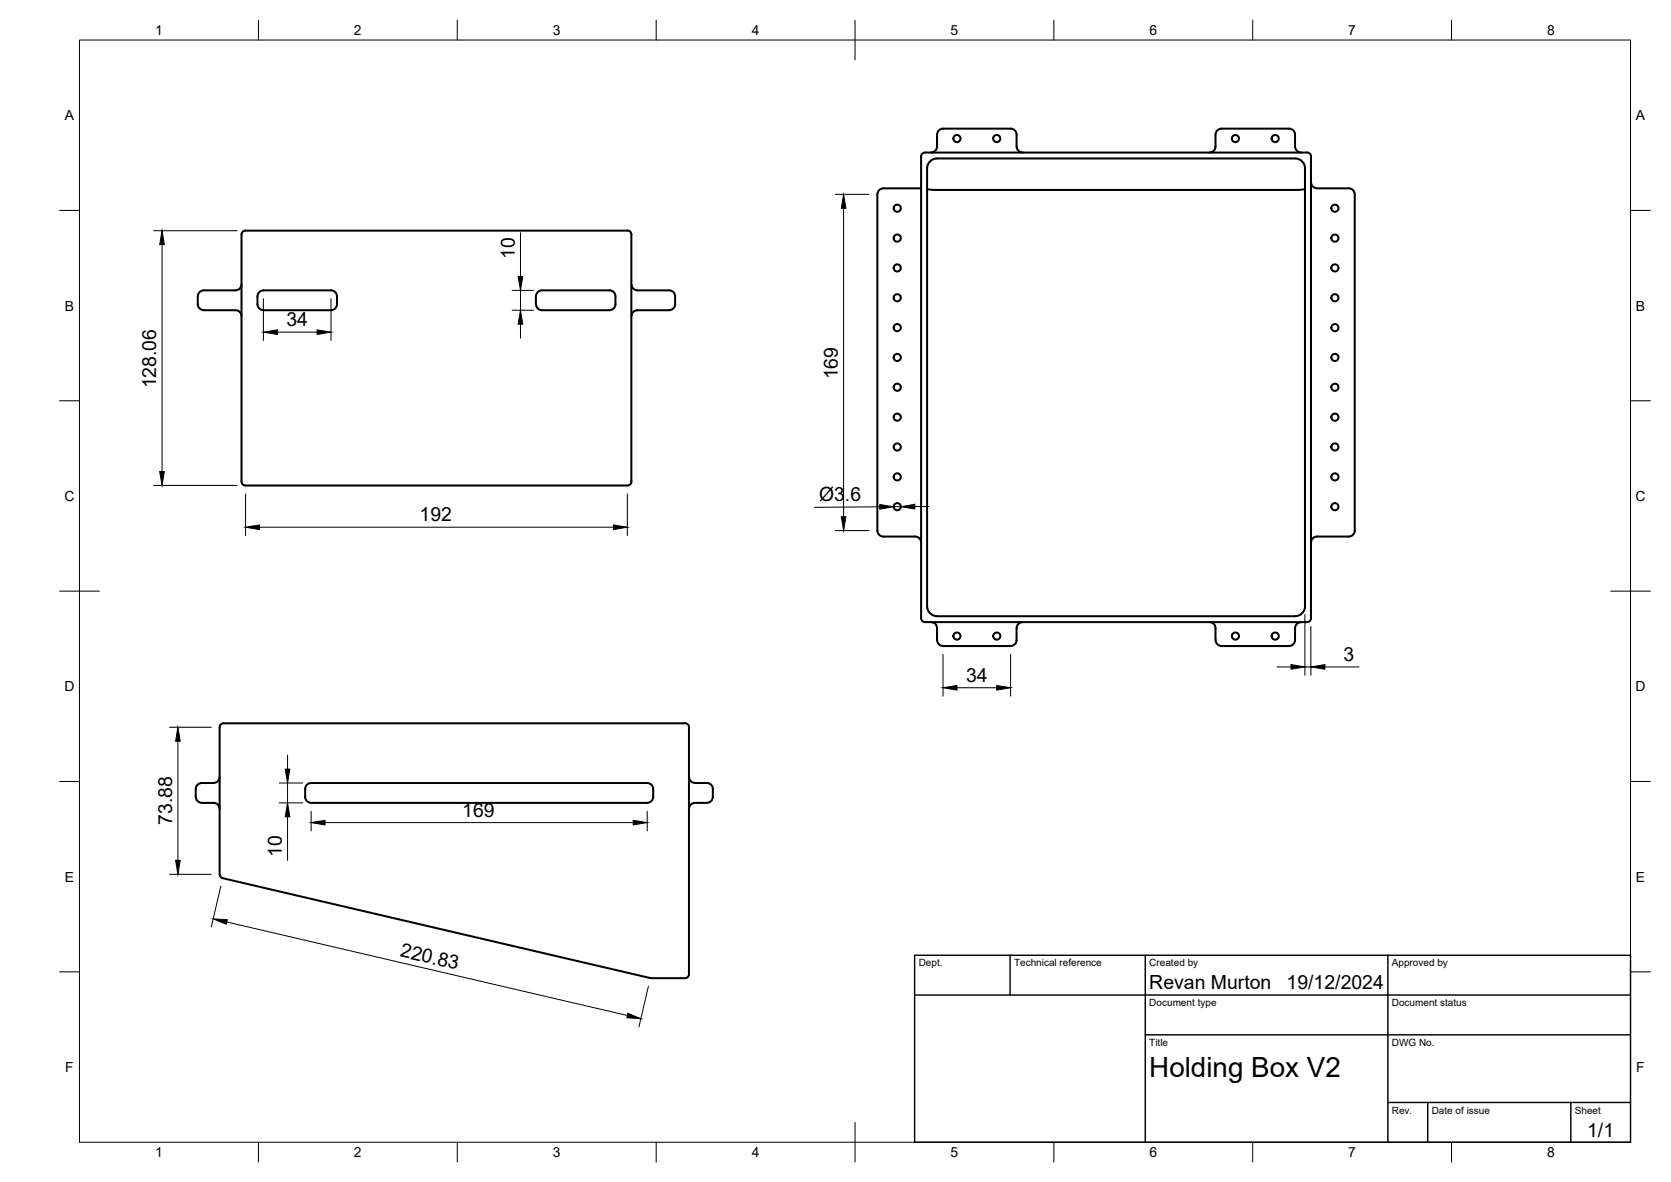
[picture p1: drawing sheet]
<svg xmlns="http://www.w3.org/2000/svg" width="420mm" height="297mm" viewBox="0 0 420 297" stroke-linecap="round" stroke-linejoin="round" font-family="sans-serif">
<!-- layer: Visible -->
<g fill="none" stroke="#000" stroke-width=".51">
<path d="M231.9 38.6l.7-.3h96a.97 .97 0 0 1 1 1v116a1.01 1.01 0 0 1-1 1h-96a1.01 1.01 0 0 1-1-1v-116zM254.1 32.3h-17a1.52 1.52 0 0 0-1.5 1.5v3a1.49 1.49 0 0 1-1.5 1.5M254.1 32.3a1.49 1.49 0 0 1 1.5 1.5v3M255.6 36.8a1.49 1.49 0 0 0 1.5 1.5M325.6 36.8v-3a1.49 1.49 0 0 0-1.5-1.5h-17a1.52 1.52 0 0 0-1.5 1.5v3a1.49 1.49 0 0 1-1.5 1.5M325.6 36.8a1.49 1.49 0 0 0 1.5 1.5M158.7 59v62M158.8 58.9a.97 .97 0 0 0-1-.9l-96.1-.1a1.01 1.01 0 0 0-1 1.1v62a1.01 1.01 0 0 0 1 1h96.1a1.01 1.01 0 0 0 1-1M220.6 48.8v84.6M231.6 47.3h-9.5a1.49 1.49 0 0 0-1.5 1.5M233.1 42.3a2.51 2.51 0 0 1 2.5-2.5h90a2.51 2.51 0 0 1 2.5 2.5M233.1 42.3v110"/>
<path d="M328.1 42.3v110M328.1 47.5l-2.5 .2h-90l-2.5-.2M329.6 45.8a1.49 1.49 0 0 0 1.5 1.5h8a1.49 1.49 0 0 1 1.5 1.5v84.6a1.49 1.49 0 0 1-1.5 1.4h-8a1.49 1.49 0 0 0-1.5 1.5M59.2 73h-8a1.52 1.52 0 0 0-1.5 1.5v2a1.49 1.49 0 0 0 1.5 1.4l8 .1a1.49 1.49 0 0 1 1.5 1.5M60.7 71.5a1.49 1.49 0 0 1-1.5 1.4M65.4 73.3l.8-.3h17a1.49 1.49 0 0 1 1.5 1.5v2a1.49 1.49 0 0 1-1.5 1.4h-17a1.52 1.52 0 0 1-1.5-1.4l.1-2.5zM135.4 73.3l.8-.3h17.1a1.49 1.49 0 0 1 1.4 1.5v2a1.49 1.49 0 0 1-1.4 1.4h-17a1.52 1.52 0 0 1-1.6-1.4l.1-2.5zM158.8 71.5a1.49 1.49 0 0 0 1.5 1.4M160.3 73h8a1.49 1.49 0 0 1 1.5 1.5v2a1.49 1.49 0 0 1-1.5 1.4l-8 .1M160.3 78a1.49 1.49 0 0 0-1.5 1.5M220.6 133.3a1.49 1.49 0 0 0 1.5 1.5h8a1.49 1.49 0 0 1 1.5 1.5M233.1 152.3a2.51 2.51 0 0 0 2.5 2.5"/>
<path d="M234.1 156.3a1.49 1.49 0 0 1 1.5 1.5v3.1a1.54 1.54 0 0 0 1.5 1.4M235.6 154.9h90M255.6 157.8v3a1.49 1.49 0 0 1-1.5 1.5M257.1 156.3a1.49 1.49 0 0 0-1.5 1.5M304.1 156.3a1.49 1.49 0 0 1 1.5 1.5v3.1a1.54 1.54 0 0 0 1.5 1.4M325.6 157.8v3a1.49 1.49 0 0 1-1.5 1.5M327.1 156.3a1.49 1.49 0 0 0-1.5 1.5M328.1 152.3a2.51 2.51 0 0 1-2.5 2.5M237.1 162.4h17M307.1 162.4h17M55.2 195.3a1.52 1.52 0 0 1-1.5 1.5h-3a1.52 1.52 0 0 0-1.5 1.5v2a1.49 1.49 0 0 0 1.5 1.4M56.2 181.8h116"/>
<path d="M56.2 181.7a1.01 1.01 0 0 0-1 1.1v36.9a1.03 1.03 0 0 0 .8 1l107.5 25.1h8.7a1.01 1.01 0 0 0 1-1v-62a.97 .97 0 0 0-1-1.1M173.2 195.3a1.49 1.49 0 0 0 1.5 1.5h3M177.7 196.8a1.49 1.49 0 0 1 1.5 1.5v2a1.49 1.49 0 0 1-1.5 1.4M50.7 201.8h3a1.49 1.49 0 0 1 1.5 1.5M78.2 201.8h84.5M78.2 201.7a1.49 1.49 0 0 1-1.5-1.4v-2a1.49 1.49 0 0 1 1.5-1.5h84.5a1.49 1.49 0 0 1 1.5 1.5v2a1.49 1.49 0 0 1-1.5 1.4M177.7 201.8h-3a1.49 1.49 0 0 0-1.5 1.5"/>
<circle cx="240.6" cy="34.8" r=".9"/>
<circle cx="250.6" cy="34.8" r=".9"/>
<circle cx="310.6" cy="34.8" r=".9"/>
<circle cx="320.6" cy="34.8" r=".9"/>
<circle cx="225.6" cy="59.8" r=".9"/>
<circle cx="225.6" cy="52.3" r=".9"/>
<circle cx="335.7" cy="52.3" r=".9"/>
<circle cx="335.7" cy="59.8" r=".9"/>
<circle cx="225.6" cy="74.8" r=".9"/>
<circle cx="225.6" cy="67.3" r=".9"/>
<circle cx="335.7" cy="67.3" r=".9"/>
<circle cx="335.7" cy="74.8" r=".9"/>
<circle cx="225.6" cy="82.3" r=".9"/>
<circle cx="225.6" cy="89.8" r=".9"/>
<circle cx="225.6" cy="97.3" r=".9"/>
<circle cx="335.7" cy="97.3" r=".9"/>
<circle cx="335.7" cy="82.3" r=".9"/>
<circle cx="335.7" cy="89.8" r=".9"/>
<circle cx="225.6" cy="104.8" r=".9"/>
<circle cx="225.6" cy="119.8" r=".9"/>
<circle cx="225.6" cy="112.3" r=".9"/>
<circle cx="335.7" cy="104.8" r=".9"/>
<circle cx="335.7" cy="112.3" r=".9"/>
<circle cx="335.7" cy="119.8" r=".9"/>
<circle cx="225.6" cy="127.3" r=".9"/>
<circle cx="335.7" cy="127.3" r=".9"/>
<circle cx="240.6" cy="159.8" r=".9"/>
<circle cx="250.6" cy="159.8" r=".9"/>
<circle cx="310.6" cy="159.8" r=".9"/>
<circle cx="320.6" cy="159.8" r=".9"/>
</g>
<!-- layer: BORDER -->
<g fill="none" stroke="#000" stroke-width=".25">
<path d="M20 10.1h390v276.9h-390zM65 5.1v5M115 5.1v5M165 5.1v5M215 5.1v10M265 5.1v5M315 5.1v5M365 5.1v5M15 52.9h5M410 52.9h5M15 100.7h5M410 100.7h5"/>
<path d="M15 148.6h10M405 148.6h10M15 196.4h5M410 196.4h5M15 244.2h5M410 244.2h5M65 287v5M115 287v5M165 287v5M215 282.1v9.9M265 287v5M315 287v5"/>
<path d="M365 287v5"/>
</g>
<!-- layer: TITLEBLOCK -->
<path d="M230 240.1h180v46.9h-180zM230 250h180M254 240.1v9.9M288 240.1v46.9M349 240.1v46.9M288 260.1h122M349 277.1h61M359 277.1v9.9M395 277.1v9.9" fill="none" stroke="#000" stroke-width=".36"/>
<!-- layer: FD_Dimensions -->
<g fill="none" stroke="#000" stroke-width=".25">
<path d="M38.6 58h21M130.9 58.5v11M210 48.8h8.5M212.1 52.4v77.4M40.7 61.5v57M66.2 75.1v10.5M83.2 75.1v10.5M128.8 78h5.3M128.8 73h5.3M130.9 73v5M69.7 83.5h10M130.9 81.5v3.5"/>
<path d="M38.6 122h21M61.7 124.1v10.5M65.2 132.5h89M157.7 124.1v10.5M210 133.3h8.5M221.2 127.4l-16.5 .1M224.7 127.3h1.8M233.5 127.3h-3.5M328.1 154.4v15.3M329.6 157.4v12.3M237.1 164.5v10.4M240.6 172.8h10"/>
<path d="M254.1 164.5v10.4M321.1 167.6h3.5M328.1 167.6h1.5M333.1 167.6h8.6M42.6 182.8h10.5M44.7 186.3v29.9M70.2 196.8h5.9M72.3 189.8v3.5M72.3 196.8v5M42.6 219.7h10.5M70.2 201.8h5.9M72.3 205.3v10.9"/>
<path d="M78.2 203.9v4.9M81.7 206.7h77.5M162.7 203.9v4.9M55.5 222.7l-2.4 10.2M57 231.7l100.7 23.5M163 247.8l-2.3 10.2"/>
</g>
<g fill="#000" stroke="#000" stroke-width=".25">
<path d="M212.1 48.8l.6 3.6h-1.2zM40.7 58l.6 3.5h-1.1zM130.3 69.5h1.1l-.5 3.5zM66.2 83.5l3.5-.6v1.2zM79.7 82.9l3.5 .6-3.5 .6zM130.9 78l.5 3.5h-1.1zM40.2 118.5h1.1l-.6 3.5zM61.7 132.5l3.5-.6v1.2zM154.2 131.9l3.5 .6-3.5 .6zM211.5 129.8h1.2l-.6 3.5zM221.2 126.8l3.5 .5-3.5 .7zM226.5 127.3l3.5-.6v1.2z"/>
<path d="M237.1 172.8l3.5-.5v1.1zM250.6 172.3l3.5 .5-3.5 .6zM324.6 167l3.5 .6-3.5 .6zM329.6 167.6l3.5-.6v1.2zM44.7 182.8l.6 3.5h-1.1zM71.7 193.3h1.2l-.6 3.5zM44.2 216.2h1.1l-.6 3.5zM72.3 201.8l.6 3.5h-1.2zM78.2 206.7l3.5-.6v1.2zM159.2 206.1l3.5 .6-3.5 .6zM53.6 230.9l3.5 .2-.2 1.2zM157.9 254.6l3.2 1.4-3.5-.2z"/>
</g>
<text font-size="7" x="289" y="270.6">Holding Box V2</text>
<g font-size="4.9">
<text x="129.4" y="65.1" transform="rotate(-90 129.4 65.1)">10</text>
<text x="72" y="82">34</text>
<text x="210.7" y="95.3" transform="rotate(-90 210.7 95.3)">169</text>
<text x="39.3" y="97.6" transform="rotate(-90 39.3 97.6)">128.06</text>
<text x="205.9" y="125.9">Ø3.6</text>
<text x="105.5" y="131">192</text>
<text x="337.8" y="166.1">3</text>
<text x="242.9" y="171.4">34</text>
<text x="43.3" y="207.4" transform="rotate(-90 43.3 207.4)">73.88</text>
<text x="116.2" y="205.3">169</text>
<text x="70.8" y="215.4" transform="rotate(-90 70.8 215.4)">10</text>
<text x="100.5" y="240.3" transform="rotate(13 100.5 240.3)">220.83</text>
<text x="289" y="248.5">Revan Murton</text>
<text x="323.5" y="248.5">19/12/2024</text>
<text x="399.1" y="285.7">1/1</text>
</g>
<g font-size="3.5">
<text x="39" y="8.8">1</text>
<text x="89" y="8.8">2</text>
<text x="139" y="8.8">3</text>
<text x="189" y="8.8">4</text>
<text x="239" y="8.8">5</text>
<text x="289" y="8.8">6</text>
<text x="339" y="8.8">7</text>
<text x="389" y="8.8">8</text>
<text x="16.3" y="30.2">A</text>
<text x="411.3" y="30.2">A</text>
<text x="16.3" y="78">B</text>
<text x="411.3" y="78">B</text>
<text x="16.2" y="125.9">C</text>
<text x="411.2" y="125.9">C</text>
<text x="16.2" y="173.7">D</text>
<text x="411.2" y="173.7">D</text>
<text x="16.3" y="221.6">E</text>
<text x="411.3" y="221.6">E</text>
<text x="16.4" y="269.4">F</text>
<text x="411.4" y="269.4">F</text>
<text x="39" y="290.8">1</text>
<text x="89" y="290.8">2</text>
<text x="139" y="290.8">3</text>
<text x="189" y="290.8">4</text>
<text x="239" y="290.8">5</text>
<text x="289" y="290.8">6</text>
<text x="339" y="290.8">7</text>
<text x="389" y="290.8">8</text>
</g>
<g font-size="2.5">
<text x="231" y="242.9">Dept.</text>
<text x="255" y="242.9">Technical reference</text>
<text x="289" y="242.9">Created by</text>
<text x="350" y="242.9">Approved by</text>
<text x="289" y="252.8">Document type</text>
<text x="350" y="252.8">Document status</text>
<text x="289" y="262.9">Title</text>
<text x="350" y="262.9">DWG No.</text>
<text x="350" y="279.9">Rev.</text>
<text x="360" y="279.9">Date of issue</text>
<text x="396" y="279.9">Sheet</text>
</g>
</svg>
